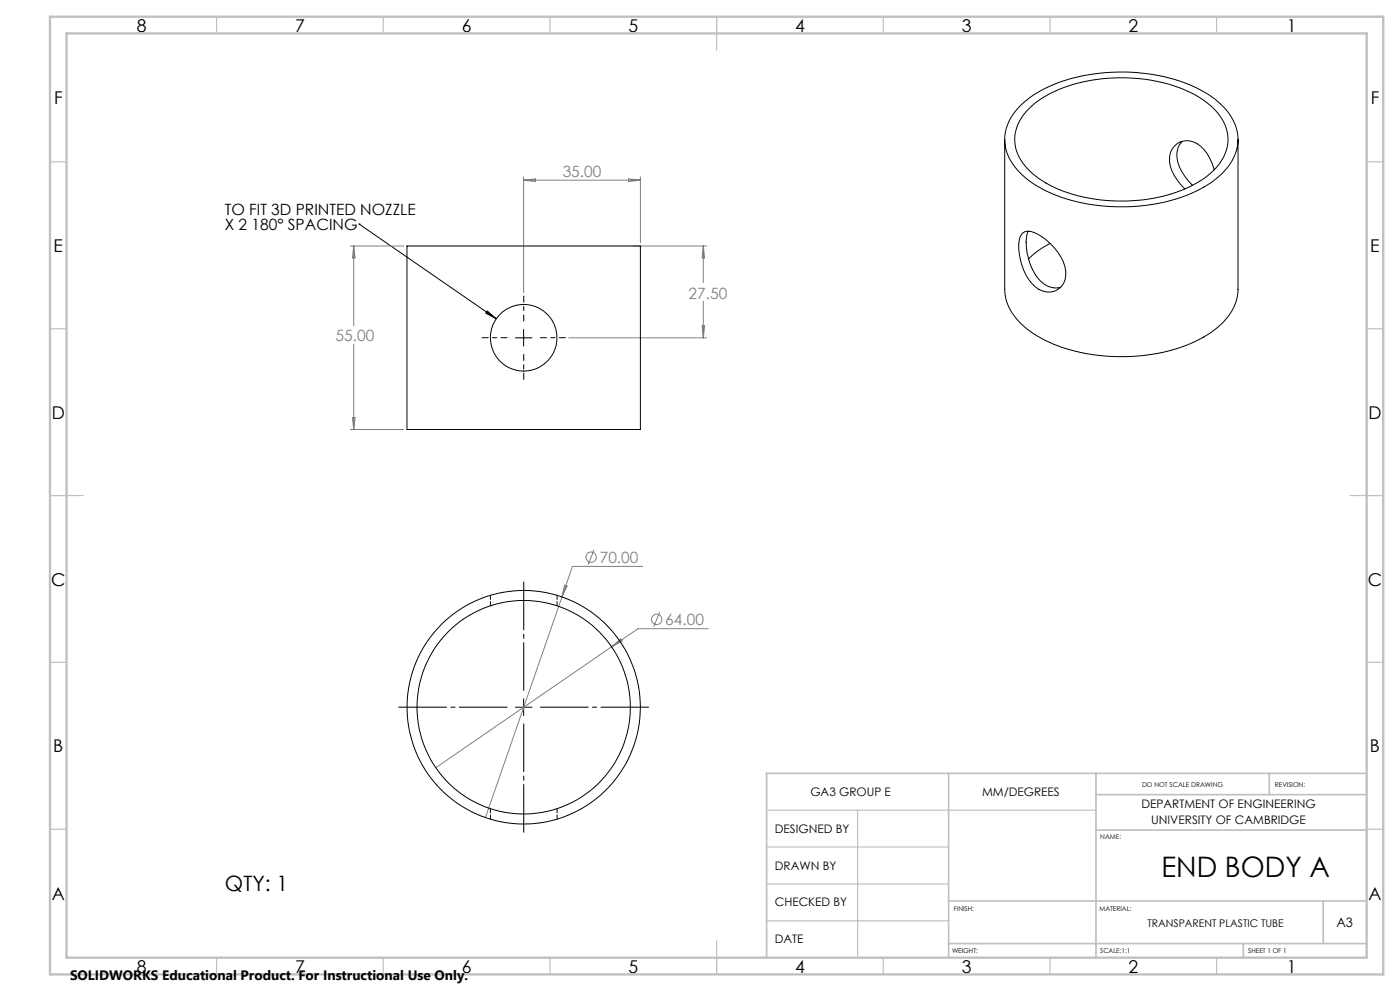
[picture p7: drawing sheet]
<svg xmlns="http://www.w3.org/2000/svg" width="420mm" height="297mm" viewBox="0 0 420 297" stroke-linecap="round" stroke-linejoin="round" font-family="sans-serif">
<g fill="none" stroke="#808080" stroke-width=".3">
<path d="M157.1 53v34.7M157.1 54h35M157.1 54l3.6-.4v.8zM188.6 53.6l3.5 .4-3.5 .4zM192.1 53v19.7M105.1 73.7h16M106.1 73.7l.4 3.6h-.8zM106.1 73.7v23.9M190.1 73.7h21.9M211 73.7v11M211 73.7l.4 3.6h-.8zM210.6 97.7h.8l-.4 3.5z"/>
<path d="M211 90.3v10.9M106.1 103.1v25.6M170.6 101.2h41.4M105.1 128.7h16M105.7 125.2h.8l-.4 3.5zM168.6 178.9l-23 66.1M169.4 175.4l.7 .2-1.5 3.3zM178.2 164.8l-1.7 4.4M192.8 169.8h-21.1l-3.1 9.1M183.5 193.8l2.7-2.3 .4 .7zM197.9 183.4l-1.8 4.5M212.5 188.4h-21.1l-60.7 41.7"/>
<circle cx="177.3" cy="167" r="1.56"/>
<circle cx="197" cy="185.6" r="1.55"/>
</g>
<g fill="none" stroke="#000" stroke-width=".3">
<path d="M306.1 31.6a38.9 38.9 0 0 1 21.9-9.4 53.5 53.5 0 0 1 33.5 5.5 18.3 18.3 0 0 1 9.8 12.8 14.6 14.6 0 0 1-5.9 12.6 43.6 43.6 0 0 1-24.7 8.7 51.7 51.7 0 0 1-29.9-6.2 18.1 18.1 0 0 1-9.2-12 13.7 13.7 0 0 1 4.5-12zM308.3 32.9a35.5 35.5 0 0 1 20.8-9.1 48.5 48.5 0 0 1 30.5 5.3 16.5 16.5 0 0 1 8.7 11.4 13.6 13.6 0 0 1-5.9 12.1 43.4 43.4 0 0 1-27.4 7.7 42.3 42.3 0 0 1-24.3-7.5 13.5 13.5 0 0 1-6.1-12.9 13.5 13.5 0 0 1 3.7-7zM301.4 41.8v44.9a15.8 15.8 0 0 0 7.2 12.3 48.9 48.9 0 0 0 30.5 7.9 45.8 45.8 0 0 0 25.3-8.1 15.6 15.6 0 0 0 7-12.1v-44.9M354.6 42.4a6.4 6.4 0 0 0-.8 7.7 18.2 18.2 0 0 0 4 5.4M364.2 50.9a11.8 11.8 0 0 0-6.3-8.4 5.4 5.4 0 0 0-7 6 14.2 14.2 0 0 0 4.6 8.1M107.7 67.1h.1M107.7 67.1l41.2 28.4M122.1 73.7h70v55h-70zM307 69.7a3.5 3.5 0 0 1 3.4 0 17.6 17.6 0 0 1 9 10.1 5.6 5.6 0 0 1-4.2 7.7 8.2 8.2 0 0 1-7.4-5.1 17 17 0 0 1-1.8-11.3zM308.5 69.3a15.8 15.8 0 0 0 2.3 13.3 6.8 6.8 0 0 0 7.4 3.5M315 73l-4.1 2.5-2.4 2.1M146.2 93.2l2.7 2.3-3.2-1.7z"/>
<path d="M157.1 98.7v5M154.6 101.2h5M154.6 211.9h5M157.1 209.4v5.1"/>
<circle cx="157.1" cy="101.2" r="10"/>
<circle cx="157.1" cy="212" r="32"/>
<circle cx="157.1" cy="212" r="35"/>
</g>
<path d="M157.1 96.2v-7.5M152.1 101.2h-7.5M157.1 106.2v7.5M162.1 101.2h7.5" fill="none" stroke="#000" stroke-width=".3" stroke-dasharray="15.2 1.3 1.3 1.3" stroke-dashoffset="13.4"/>
<path d="M152.1 211.9h-32.5M157.1 206.9v-32.5M157.1 216.9v32.5M162.1 211.9h32.5" fill="none" stroke="#000" stroke-width=".3" stroke-dasharray="15.2 1.3 1.3 1.3" stroke-dashoffset=".9"/>
<g fill="none" stroke="#c0c0c0" stroke-width=".35">
<path d="M65 5v5M115 5v5M165 5v5M215 5v10M265 5v5M315 5v5M365 5v5M15 48.5h5M410 48.5h5M15 98.5h5M410 98.5h5M15 148.5h10"/>
<path d="M405 148.5h10M15 198.5h5M410 198.5h5M15 248.5h5M230 242.8h98.8M230 253.9h54.6M257.3 242.8v44.2M410 248.5h5M230 264.9h54.6M230 276h54.6M65 287v5M115 287v5"/>
<path d="M165 287v5M215 282v10M265 287v5M315 287v5M365 287v5"/>
</g>
<path d="M284.6 231.8v55.2M328.8 231.8v55.2M328.8 238.2h81.2M380.8 231.8v6.4M410 231.8h-180v55.2M328.8 248.8h81.2M284.6 270h125.4M397 270v12.8M284.6 282.8h125.4M373 282.8v4.2" fill="none" stroke="#c0c0c0" stroke-width=".5"/>
<path d="M15 5h400v287h-400zM20 10h390v277h-390z" fill="none" stroke="#c0c0c0" stroke-width=".7"/>
<path d="M146.2 93.2l2.7 2.3-3.2-1.7z" fill="#000"/>
<path d="M147.1 178.4v3.1M167.1 181.5v-3.1M147.1 242.3v3.2M167.1 245.5v-3.2" fill="none" stroke="#000" stroke-width=".3" stroke-dasharray="1.3 .6"/>
<text font-size="8.5" x="348.4" y="262.7">END BODY A</text>
<text font-size="6.3" x="67.5" y="267.1">QTY: 1</text>
<g font-size="5.3">
<text x="41" y="9.5">8</text>
<text x="88.5" y="9.5">7</text>
<text x="138.5" y="9.5">6</text>
<text x="188.5" y="9.5">5</text>
<text x="238.5" y="9.5">4</text>
<text x="288.5" y="9.5">3</text>
<text x="338.5" y="9.5">2</text>
<text x="386" y="9.5">1</text>
<text x="16.2" y="31.3">F</text>
<text x="411.2" y="31.3">F</text>
<text x="16.1" y="75.5">E</text>
<text x="411.1" y="75.5">E</text>
<text x="15.5" y="125.5">D</text>
<text x="410.5" y="125.5">D</text>
<text x="15.4" y="175.5">C</text>
<text x="410.4" y="175.5">C</text>
<text x="16" y="225.5">B</text>
<text x="411" y="225.5">B</text>
<text x="15.5" y="269.8">A</text>
<text x="410.5" y="269.8">A</text>
<text x="41" y="291.5">8</text>
<text x="88.5" y="291.5">7</text>
<text x="138.5" y="291.5">6</text>
<text x="188.5" y="291.5">5</text>
<text x="238.5" y="291.5">4</text>
<text x="288.5" y="291.5">3</text>
<text x="338.5" y="291.5">2</text>
<text x="386" y="291.5">1</text>
</g>
<g font-size="4.7" fill="#808080">
<text x="168.8" y="53">35.00</text>
<text x="206.6" y="89.6">27.50</text>
<text x="100.7" y="102.1">55.00</text>
<text x="179.9" y="168.7">70.00</text>
<text x="199.6" y="187.3">64.00</text>
</g>
<g font-size="4.7">
<text x="67.4" y="64.3">TO FIT 3D PRINTED NOZZLE</text>
<text x="67.4" y="68.8">X 2 180° SPACING</text>
</g>
<text font-size="4.1" x="21" y="293.7">SOLIDWORKS Educational Product. For Instructional Use Only.</text>
<text font-size="3.9" x="400.9" y="277.8">A3</text>
<g font-size="3.5">
<text x="243.1" y="238.6">GA3 GROUP E</text>
<text x="294.6" y="238.6">MM/DEGREES</text>
<text x="342.4" y="242.3">DEPARTMENT OF ENGINEERING</text>
<text x="232.5" y="249.6">DESIGNED BY</text>
<text x="345.4" y="246.8">UNIVERSITY OF CAMBRIDGE</text>
<text x="232.5" y="260.7">DRAWN BY</text>
<text x="232.5" y="271.4">CHECKED BY</text>
<text x="232.5" y="282.8">DATE</text>
</g>
<text font-size="3.2" x="344.3" y="277.8">TRANSPARENT PLASTIC TUBE</text>
<g font-size="2">
<text x="342.6" y="236">DO NOT SCALE DRAWING</text>
<text x="382.5" y="236">REVISION:</text>
<text x="330.1" y="251.4">NAME:</text>
<text x="286.2" y="272.9">FINISH:</text>
<text x="329.8" y="272.9">MATERIAL:</text>
<text x="285.6" y="285.5">WEIGHT:</text>
<text x="330.1" y="285.6">SCALE:1:1</text>
<text x="374.5" y="285.6">SHEET 1 OF 1</text>
</g>
</svg>
